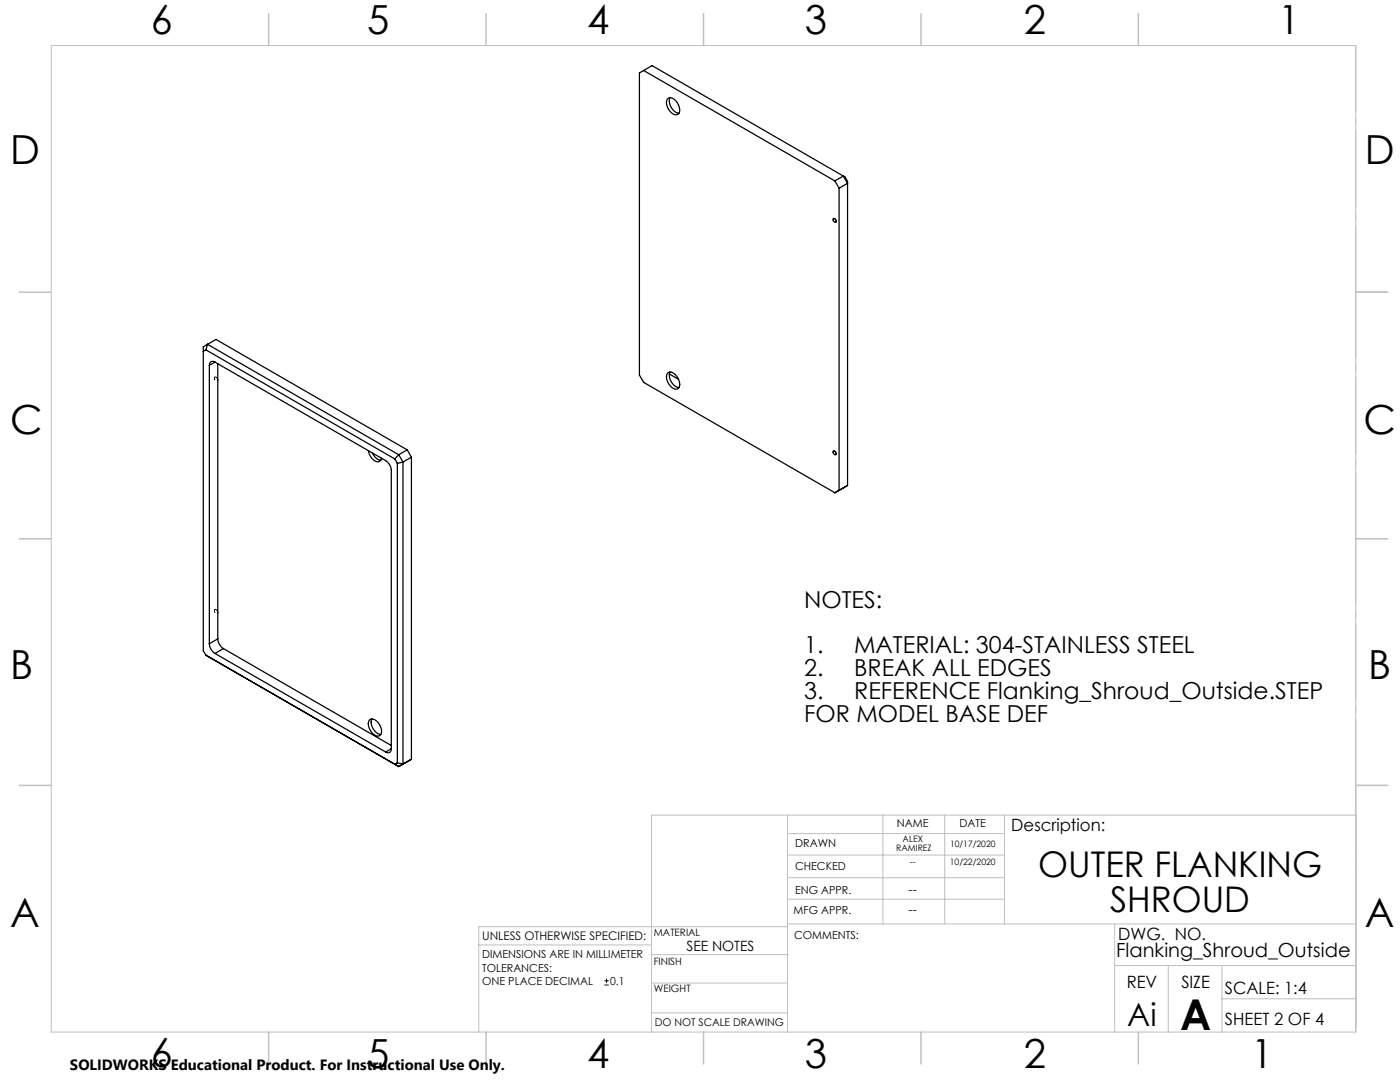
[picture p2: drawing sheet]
<svg xmlns="http://www.w3.org/2000/svg" width="279mm" height="216mm" viewBox="0 0 279 216" stroke-linecap="round" stroke-linejoin="round" font-family="sans-serif">
<path d="M120.6 196.5h.9M120.6 195.7h.9M121.1 195.3v.8" fill="none" stroke="#000" stroke-width=".2"/>
<path d="M166.6 43.6l.2 .3a.34 .34 0 0 1 0 .6 .34 .34 0 0 1-.5-.4l-.1-.2a.24 .24 0 0 1 .1-.3 .24 .24 0 0 1 .3 0M43.1 75.3a.31 .31 0 0 0-.4 .1 .31 .31 0 0 0 .2 .5l.2 .2a.3 .3 0 0 0 .4-.1 .3 .3 0 0 0-.1-.5l-.3-.2M166.6 90l.2 .2a.34 .34 0 0 1 0 .6 .34 .34 0 0 1-.5-.3l-.1-.2a.24 .24 0 0 1 .1-.3 .24 .24 0 0 1 .3 0M43.1 121.6a.31 .31 0 0 0-.4 .2 .31 .31 0 0 0 .2 .4l.2 .2a.3 .3 0 0 0 .4-.1 .3 .3 0 0 0-.1-.4l-.3-.3" fill="none" stroke="#000" stroke-width=".2" stroke-dasharray="1.3 .6" stroke-dashoffset=".3" stroke-linecap="butt"/>
<path d="M270.6 9.1v49.2M270.6 58.3v49.2M270.6 107.5v49.2M270.6 156.7v49.2" fill="none" stroke="#c0c0c0" stroke-width=".2" stroke-dasharray="15.2 1.3 1.3 1.3" stroke-dashoffset="2.1"/>
<g fill="none" stroke="#c0c0c0" stroke-width=".2">
<path d="M10.2 9.1h260.4v196.8h-260.4zM270.6 58.3h6.3M270.6 156.7h6.3M157.2 162.6v43.3M157.2 175.1h43.3M157.2 170.6h43.3M157.2 166.3h43.3M157.2 179.4h43.3M176.2 162.6v21.8M188.5 162.6v21.8M200.5 162.6v21.8M95.5 188.5h34.5"/>
<path d="M130 196.2h27.2M130 190.5h27.3M157.2 184.4h113.4M157.2 184.9h-61.7v21M222.5 184.4v21.5M222.5 192.7h48.1M233.2 192.7v13.2M243.9 199.3h26.7M243.9 192.7v13.2M130 202.1h27.2M270.6 204.4v-41.8h-140.6v43.3"/>
</g>
<g fill="none" stroke="#c0c0c0" stroke-width=".3">
<path d="M53.6 2.7v6.4M97 2.7v6.4M140.4 2.7v6.4M183.8 2.7v6.4M227.2 2.7v6.4M3.9 58.3h6.3M270.6 58.3h6.3M3.9 107.5h6.3M270.6 107.5h6.3M3.9 156.7h6.3M270.6 156.7h6.3M53.6 205.9v6.4"/>
<path d="M97 205.9v6.4M140.4 205.9v6.4M183.8 205.9v6.4M227.2 205.9v6.4"/>
</g>
<g fill="none" stroke="#000" stroke-width=".25">
<path d="M128.5 14.1l38.1 22M133.2 19.7a1.2 1.2 0 0 1 1.8 .6 1.81 1.81 0 0 1 .2 2.6 2.17 2.17 0 0 1-2.2-2.2v-.5zM133.7 19.5a2.48 2.48 0 0 0 1.8 3.1M166.6 36.1l.9 1.5M166.6 36.1l1.7-1 .8 1.5-1.6 1M167.5 37.6v60.2l-.9 .5M166.4 43.6a.42 .42 0 0 1 .4 .3 .42 .42 0 0 1-.1 .5l-.3-.3zM41.1 69.8l37.7 21.8M41.1 69.8l-.5 .3M41.4 68.7l38.2 22M41.4 68.7l-.3 1.1M41.4 68.7l-.8 .5v60.6l.5 .9"/>
<path d="M41.4 68.7l1.7-1 38.2 22.1M41.8 72.9v55.5M42.9 72.3l34.1 19.6a2.48 2.48 0 0 1 1.1 2v55.5M42.9 72.3a.68 .68 0 0 0-.8-.1 .68 .68 0 0 0-.3 .7M42.9 72.3l-1.1 .6M43.5 72.6v54.9M133.3 74.4a1.71 1.71 0 0 1 2.1 1.4 1.18 1.18 0 0 1-.5 1.9 2.52 2.52 0 0 1-1.7-3.1zM133.6 74.6l1.8 1.1M133.7 74.2a2.48 2.48 0 0 0 1.8 3.1M73.5 89.9a2.29 2.29 0 0 0 2.2 2.2l.3-.3 .1-.4M74.3 90.4a2.29 2.29 0 0 0 1.7 1.4M78.8 91.6l.5 .9"/>
<path d="M79.3 92.5v59.7M79.6 90.7l.8 1.5M79.6 90.7l-.8 .9M80.4 92.2l-1.1 .3M80.4 92.2v60.3l-1.1-.3M81.3 89.8l.8 1.4M81.3 89.8l-1.7 .9M82.1 91.2l-1.7 1M82.1 91.2v60.3l-2.5 1.5-38.5-22.3M166.4 90a.42 .42 0 0 1 .4 .3 .42 .42 0 0 1-.1 .5l-.3-.3zM169.1 96.9l-.8 .5M169.1 96.9v-60.7l-.5-.9-38.5-22.2-2.5 1.5v60.2l.9 1.5 38.1 22"/>
<path d="M169.1 96.9l-2.5 1.4M41.1 130.7l.3 .2M41.8 128.4a2.48 2.48 0 0 0 1.1 2M42.9 130.4l34.1 19.7M43.5 127.5a2.48 2.48 0 0 0 1.1 1.9M43.5 127.5l-1.7 .9M44.6 129.4l33.5 19.4M44.6 129.4l-1.7 1M73.7 143.7a1.2 1.2 0 0 1 1.8 .5 1.81 1.81 0 0 1 .2 2.6 2.17 2.17 0 0 1-2.2-2.1v-.6zM74.2 143.5a2.49 2.49 0 0 0 1.8 3.1M78.1 149.4a.68 .68 0 0 1-.3 .7 .68 .68 0 0 1-.8 0M78.1 149.4l-1.1 .7"/>
<path d="M79.3 152.2l-.5 .3"/>
</g>
<text font-size="8.5" x="235.5" y="205.4">A</text>
<g font-size="8">
<text x="30.1" y="6.8">6</text>
<text x="73.3" y="6.9">5</text>
<text x="117.2" y="6.9">4</text>
<text x="160.6" y="6.9">3</text>
<text x="204.3" y="6.9">2</text>
<text x="255.1" y="6.9">1</text>
<text x="2.1" y="32.7">D</text>
<text x="272.4" y="32.7">D</text>
<text x="2.1" y="86.5">C</text>
<text x="272.1" y="86.5">C</text>
<text x="2.1" y="135.6">B</text>
<text x="273.1" y="135.6">B</text>
<text x="2.1" y="185.1">A</text>
<text x="272.4" y="185.1">A</text>
<text x="30.1" y="212.9">6</text>
<text x="73.3" y="213">5</text>
<text x="117.2" y="213">4</text>
<text x="160.6" y="213">3</text>
<text x="204.3" y="213">2</text>
<text x="249.7" y="213">1</text>
</g>
<g font-size="7.1">
<text x="207.2" y="174.9">OUTER FLANKING</text>
<text x="221.6" y="182">SHROUD</text>
</g>
<text font-size="6.3" x="225" y="204.6">Ai</text>
<g font-size="4.7">
<text x="160.5" y="121.3">NOTES:</text>
<text x="160.5" y="130.4">1.</text>
<text x="170.5" y="130.4">MATERIAL: 304-STAINLESS STEEL</text>
<text x="160.5" y="134.9">2.</text>
<text x="170.5" y="134.9">BREAK ALL EDGES</text>
<text x="160.5" y="139.4">3.</text>
<text x="160.5" y="144">FOR MODEL BASE DEF</text>
<text x="170.5" y="139.4">REFERENCE Flanking_Shroud_Outside.STEP</text>
</g>
<text font-size="3.9" x="222.8" y="190.9">Flanking_Shroud_Outside</text>
<g font-size="3.4">
<text x="201.8" y="165.9">Description:</text>
<text x="223.2" y="187.6">DWG. NO.</text>
<text x="224.9" y="197.2">REV</text>
<text x="235.8" y="197.2">SIZE</text>
<text x="244.4" y="198.4">SCALE: 1:4</text>
<text x="244.4" y="204.6">SHEET 2 OF 4</text>
</g>
<text font-size="3" x="14" y="213.5">SOLIDWORKS Educational Product. For Instructional Use Only.</text>
<text font-size="2.8" x="137" y="189.7">SEE NOTES</text>
<g font-size="2.5">
<text x="181.3" y="178.3">--</text>
<text x="181.3" y="182.3">--</text>
</g>
<text font-size="2.4" x="96.2" y="187.5">UNLESS OTHERWISE SPECIFIED:</text>
<g font-size="2.2">
<text x="179" y="165.1">NAME</text>
<text x="191.5" y="165.1">DATE</text>
<text x="158.7" y="169">DRAWN</text>
<text x="158.7" y="173.5">CHECKED</text>
<text x="158.7" y="178.3">ENG APPR.</text>
<text x="158.4" y="182.4">MFG APPR.</text>
<text x="96.2" y="191.2">DIMENSIONS ARE IN MILLIMETER</text>
<text x="158.5" y="187.4">COMMENTS:</text>
<text x="96.2" y="193.9">TOLERANCES:</text>
<text x="96.2" y="196.5">ONE PLACE DECIMAL</text>
<text x="121.8" y="196.5">0.1</text>
</g>
<text font-size="2.1" x="130.7" y="204.6">DO NOT SCALE DRAWING</text>
<g font-size="2">
<text x="130.5" y="186.8">MATERIAL</text>
<text x="130.5" y="192.5">FINISH</text>
<text x="130.5" y="198">WEIGHT</text>
</g>
<g font-size="1.8">
<text x="178.9" y="169.8">RAMIREZ</text>
<text x="180.1" y="168.1">ALEX</text>
<text x="181.6" y="172.6">--</text>
<text x="189.6" y="172.6">10/22/2020</text>
<text x="189.6" y="169">10/17/2020</text>
</g>
</svg>
